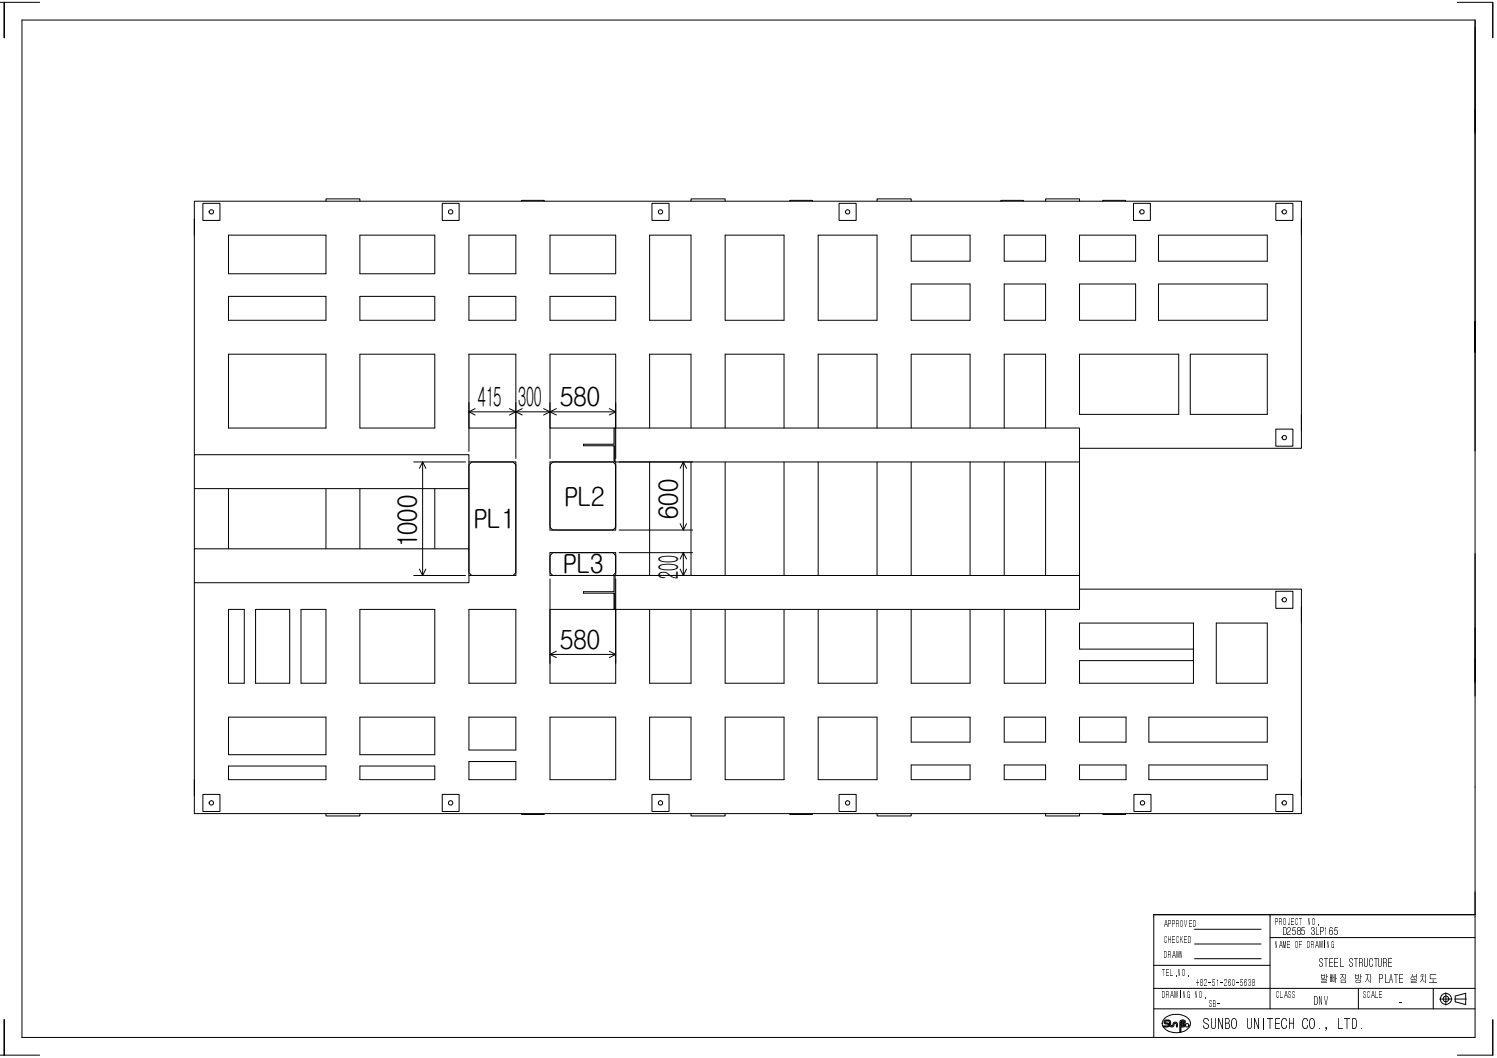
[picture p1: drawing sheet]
<svg xmlns="http://www.w3.org/2000/svg" width="297mm" height="210mm" viewBox="0 0 297 210" stroke-linecap="round" stroke-linejoin="round" font-family="sans-serif">
<g fill="none" stroke="#000" stroke-width=".2">
<path d="M0 .5h7.9M.8 .5v7M4.4 4h288.3v201.8h-288.3zM289.2 .5h7v7M292.7 4v85.5M64.7 39.9v-.4h6.7v.4M103.5 39.9v-.1h4.5v.1M137.1 39.9v-.4h6.8v.4M156.7 39.9v-.1h4.5v.1M174 39.9v-.4h6.8v.4M198.6 39.9v-.1h4.5v.1M207.5 39.9v-.4h6.7v.4"/>
<path d="M218.8 39.9v-.1h4.5v.1M38.6 46.7v-6.8h219.6v6.8M38.6 43.4v46.8M40.3 40.3h3.3v3.4h-3.3zM45.3 58.8h19.4v4.7h-19.4zM45.3 46.7h19.4v7.6h-19.4zM71.4 58.8h14.9v4.7h-14.9zM71.4 46.7h14.9v7.6h-14.9zM87.8 40.3h3.3v3.4h-3.3zM93 58.8h9.4v4.7h-9.4zM93 46.7h9.4v7.6h-9.4zM109.1 58.8h13.1v4.7h-13.1z"/>
<path d="M109.1 46.7h13.1v7.6h-13.1zM128.9 46.7h8.2v16.8h-8.2zM129.4 40.3h3.4v3.4h-3.4zM143.9 46.7h11.7v16.8h-11.7zM162.3 46.7h11.7v16.8h-11.7zM166.5 40.3h3.4v3.4h-3.4zM180.8 56.3h11.7v7.2h-11.7zM180.8 46.7h11.7v5.1h-11.7zM199.3 56.3h8.2v7.2h-8.2zM199.3 46.7h8.2v5.1h-8.2zM214.2 56.3h11.1v7.2h-11.1zM214.2 46.7h11.1v5.1h-11.1z"/>
<path d="M224.9 40.3h3.4v3.4h-3.4zM229.9 56.3h21.6v7.2h-21.6zM229.9 46.7h21.6v5.1h-21.6zM253.1 40.3h3.4v3.4h-3.4zM258.2 43.4v42.1M45.3 70.3h19.4v14.6h-19.4zM71.4 70.3h14.9v14.6h-14.9zM214.2 70.3h19.7v11.9h-19.7zM236.2 70.3h15.3v11.9h-15.3zM38.6 90.2h54.4v6.7h-54.4zM38.6 96.9v12M45.3 96.9v12"/>
<path d="M64.7 96.9v12M71.4 96.9v12M82.1 91.7h10.3M83.9 91.7l-.7 1.2M83.9 91.7l.6 1.2M83.9 91.7v22.5M86.3 96.9v12M93 92.2l.6-.5h8.2l.6 .5v21.4l-.6 .6h-8.2l-.6-.6zM93 89.5v-19.2h9.4v20.7M93 91.7h9.4v22.5h-9.4M93 84.9h9.4M93 96.9v12"/>
<path d="M93 81.7h29.2M93 81.7l1.3 .6M94.3 81.1l-1.3 .6M101.1 81.1l2.5 1.2M103.6 81.1l-2.5 1.2M107.9 81.1l2.5 1.2M109.1 92.2l.6-.5h11.9l.6 .5v12.4l-.6 .6h-11.9l-.6-.6zM109.1 91v-20.7h13.1v20.7M109.1 84.9h12.7M110.4 81.1l-2.5 1.2M120.9 81.1l1.3 .6M121.8 91.7h-12.7v13.5h13.1v-13.5"/>
<path d="M122 84.9v6.8h-.2v-3.3h-6v-.3h6v-3.2h92.4v6.8h-92.2M122.2 81.7l-1.3 .6M122.8 91.7h14.6M128.9 84.9v-14.6h8.2v14.6M128.9 91.7v22.5M135.6 91.7v13.5M135.6 91.7l-.6 1.2M135.6 91.7l.6 1.2M137.1 91.7v22.5M143.9 84.9v-14.6h11.7v14.6M143.9 91.7v22.5M155.6 91.7v22.5"/>
<path d="M162.3 84.9v-14.6h11.7v14.6M162.3 91.7v22.5M174 91.7v22.5M180.8 84.9v-14.6h11.7v14.6M180.8 91.7v22.5M192.5 91.7v22.5M199.3 84.9v-14.6h8.2v14.6M199.3 91.7v22.5M207.5 91.7v22.5M214.2 91.7v22.5M253.1 85.1h3.4v3.4h-3.4zM258.2 82.2v6.7h-44"/>
<path d="M38.6 108.9h54.4v6.7h-54.4zM38.6 115.6v42.3M82.1 114.2h10.3M83.2 112.9l.7 1.3M84.5 112.9l-.6 1.3M109.1 114.9v20.7h13.1v-20.7M109.7 109.6h11.9l.6 .6v3.4l-.6 .6h-11.9l-.6-.6v-3.4zM121.8 114.2h-12.7v-4.6h13.1v4.6M122 114.2v6.7h-.2v-3.2h-6v-.3h6v-3.2h92.4v6.7h-92.2M122.8 109.6h14.6M122.8 105.2h14.6M122.8 114.2h14.6"/>
<path d="M135 112.9l.6 1.3M135 103.9l.6 1.3M135.6 109.6l-.6 1.3M135.6 109.6l.6 1.3M135.6 109.6v4.6M136.2 112.9l-.6 1.3M136.2 103.9l-.6 1.3M214.2 116.9h44v6.7M253.1 117.3h3.4v3.4h-3.4zM45.3 120.9h3.2v14.7h-3.2zM50.7 120.9h6.8v14.7h-6.8zM59.7 120.9h5v14.7h-5z"/>
<path d="M71.4 120.9h14.9v14.7h-14.9zM93 120.9h9.4v14.7h-9.4zM109.1 120.9h12.7M109.1 129.8l1.3 .7M109.1 129.8h13.1M110.4 129.2l-1.3 .6M120.9 129.2l1.3 .6M122.2 129.8l-1.3 .7M128.9 120.9v14.7h8.2v-14.7M143.9 120.9v14.7h11.7v-14.7M162.3 120.9v14.7h11.7v-14.7M180.8 120.9v14.7h11.7v-14.7"/>
<path d="M199.3 120.9v14.7h8.2v-14.7M214.2 123.6h22.6v12h-22.6v-4.5h22.6v-2.3h-22.6zM241.3 123.6h10.2v12h-10.2zM258.2 120.4v37.5M38.6 154.7v6.7h219.6v-6.7M40.3 157.6h3.3v3.4h-3.3zM45.3 142.3h19.4v7.4h-19.4zM45.3 152h19.4v2.7h-19.4zM71.4 142.3h14.9v7.4h-14.9zM71.4 152h14.9v2.7h-14.9zM87.8 157.6h3.3v3.4h-3.3zM93 142.3h9.4v6.5h-9.4z"/>
<path d="M93 151.1h9.4v3.6h-9.4zM109.1 142.3h13.1v12.4h-13.1zM128.9 142.3h8.2v12.4h-8.2zM129.4 157.6h3.4v3.4h-3.4zM143.9 142.3h11.7v12.4h-11.7zM162.3 142.3h11.7v12.4h-11.7zM166.5 157.6h3.4v3.4h-3.4zM180.8 151.8h11.7v2.9h-11.7zM180.8 142.3h11.7v4.9h-11.7zM199.3 151.8h8.2v2.9h-8.2zM199.3 142.3h8.2v4.9h-8.2zM214.2 142.3h9.2v4.9h-9.2z"/>
<path d="M214.2 151.8h9.2v2.9h-9.2zM225 157.6h3.4v3.4h-3.4zM228 142.3h23.5v4.9h-23.5zM228 151.8h23.5v2.9h-23.5zM253.1 157.6h3.4v3.4h-3.4zM64.7 161.4v.5h6.7v-.5M103.5 161.4v.2h4.5v-.2M137.1 161.4v.5h6.8v-.5M156.7 161.4v.2h4.5v-.2M174 161.4v.5h6.8v-.5M207.5 161.4v.5h6.7v-.5M218.8 161.4v.2h4.5v-.2"/>
<path d="M228.9 196.1h63.8M228.9 191.5h23.1M237 190.2h13.2M237 184.4h13.2M237 187.3h13.2M252 186h40.7M252 181.4v18.8M269.5 196.1v4.1M284.4 196.1v4.1M285.7 198.2h2.4M286.9 196.9v2.5M288.6 198.2h2.4"/>
<path d="M288.8 197.6l2-.5v2.2l-2-.5zM292.7 181.4h-63.8v24.4M0 209.3h7.9M.8 202.3v7M228.9 200.2h63.8M230.7 203.5h.9l.3-.1-.3-.2-.5-.1-.1-.2 .1-.5a.99 .99 0 0 1 1.1 .2l.2 .9h.1l.2-.2a.45 .45 0 0 1 .4-.5 .45 .45 0 0 1 .5 .4v.6h-.2l-.1-.7-.1-.1-.2 .2a.45 .45 0 0 1-.4 .6 .45 .45 0 0 1-.5-.5l-.1-.7h-.7l-.1 .3 .7 .1 .1 .5-.4 .3h-.8M231.1 202.1a3.5 3.5 0 0 1 4.9 .3 1.67 1.67 0 0 1-1.5 2.3 2.9 2.9 0 0 1-3.9-1.6l.2-.7zM234.3 204.8v-1l.7-.1 .2-.2-.1-.4 .1-.5a.6 .6 0 0 0-.6-.3 .6 .6 0 0 0-.5 .5v2.1M234.3 203.2h.5l.1 .3h-.6zM234.4 202.6h.4l.1 .3h-.6zM296.2 202.3v7h-7"/>
<circle cx="41.9" cy="42" r=".45"/>
<circle cx="89.4" cy="42" r=".45"/>
<circle cx="131.1" cy="42" r=".43"/>
<circle cx="168.2" cy="42" r=".43"/>
<circle cx="226.6" cy="42" r=".45"/>
<circle cx="254.8" cy="42" r=".45"/>
<circle cx="254.8" cy="86.8" r=".45"/>
<circle cx="254.8" cy="119" r=".45"/>
<circle cx="41.9" cy="159.3" r=".45"/>
<circle cx="89.4" cy="159.3" r=".45"/>
<circle cx="131.1" cy="159.3" r=".43"/>
<circle cx="168.2" cy="159.3" r=".43"/>
<circle cx="226.7" cy="159.3" r=".43"/>
<circle cx="254.8" cy="159.3" r=".45"/>
<circle cx="286.9" cy="198.2" r=".58"/>
<circle cx="286.9" cy="198.2" r="1.11"/>
<circle cx="235.6" cy="203.4" r=".35"/>
</g>
<g font-size="5.2">
<text x="94.8" y="80.6">415</text>
<text x="102.8" y="80.6">300</text>
<text x="111.2" y="80.6">580</text>
<text x="112.1" y="100.3">PL2</text>
<text x="94.1" y="104.7">PL1</text>
<text x="134.5" y="103" transform="rotate(-90 134.5 103)">600</text>
<text x="82.7" y="108.8" transform="rotate(-90 82.7 108.8)">1000</text>
<text x="111.8" y="113.6">PL3</text>
<text x="134.5" y="114.9" transform="rotate(-90 134.5 114.9)">200</text>
<text x="111.2" y="128.7">580</text>
</g>
<text font-size="3" x="238.8" y="204.2">SUNBO UNITECH CO., LTD.</text>
<g font-size="2.4">
<text x="261.7" y="191.8">STEEL STRUCTURE</text>
<text x="261.8" y="195.1">발빠짐 방지 PLATE 설치도</text>
<text x="260.8" y="199.3">DNV</text>
</g>
<text font-size="2.3" x="254.5" y="185.6">D2585 3LP165</text>
<g font-size="2">
<text x="231" y="184">APPROVED</text>
<text x="253" y="183.4">PROJECT NO.</text>
<text x="230.9" y="187.1">CHECKED</text>
<text x="230.9" y="190.1">DRAWN</text>
<text x="252.9" y="188.2">NAME OF DRAWING</text>
<text x="230.5" y="193.5">TEL.NO.</text>
<text x="237.2" y="195.6">+82-51-260-5638</text>
<text x="230.6" y="198">DRAWING NO.</text>
<text x="239.9" y="199.8">SB-</text>
<text x="253.1" y="198">CLASS</text>
<text x="270.5" y="198.1">SCALE</text>
<text x="277.6" y="199.6">-</text>
</g>
</svg>
